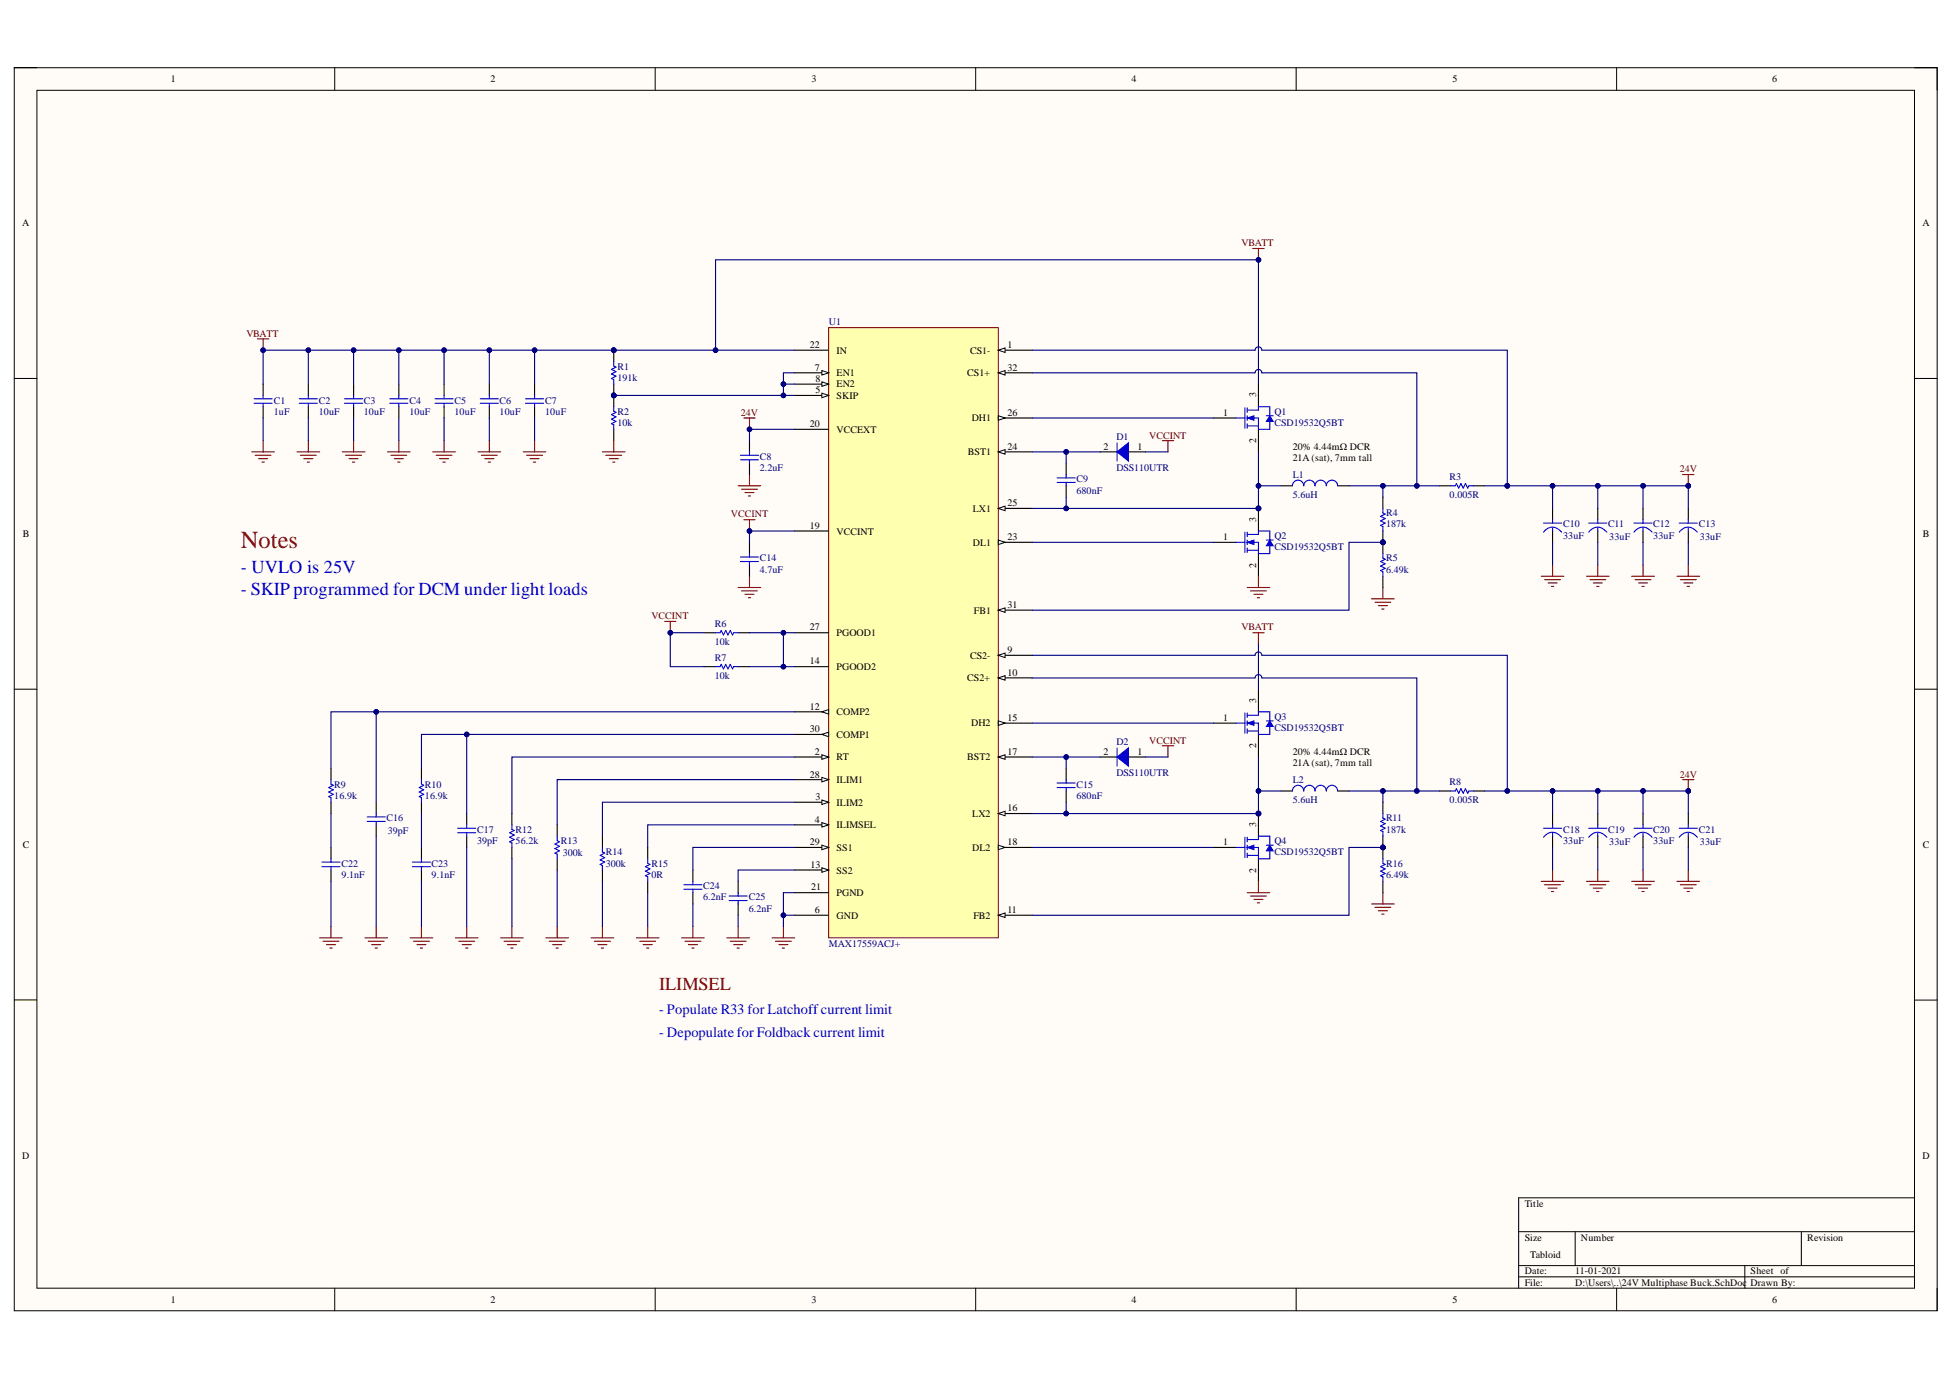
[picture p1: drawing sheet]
# Altium schematic sheet 24V Multiphase Buck.SchDoc
size Tabloid

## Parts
C1  1uF  [C1206]
C2  10uF  [C2220]
C3  10uF  [C2220]
C4  10uF  [C2220]
C5  10uF  [C2220]
C6  10uF  [C2220]
C7  10uF  [C2220]
C8  2.2uF  [C0603]
C9  680nF  [C1206]
C10  33uF  [CAPAE9983X105M]
C11  33uF  [CAPAE9983X105M]
C12  33uF  [CAPAE9983X105M]
C13  33uF  [CAPAE9983X105M]
C14  4.7uF  [C0805]
C15  680nF  [C1206]
C16  39pF  [C0805]
C17  39pF  [C0805]
C18  33uF  [CAPAE9983X105M]
C19  33uF  [CAPAE9983X105M]
C20  33uF  [CAPAE9983X105M]
C21  33uF  [CAPAE9983X105M]
C22  9.1nF  [C0603]
C23  9.1nF  [C0603]
C24  6.2nF  [C0603]
C25  6.2nF  [C0603]
D1  DSS110UTR  [SODFL360X110-2N]
D2  DSS110UTR  [SODFL360X110-2N]
L1  5.6uH  [IHLP6767GZER5R6M11]
L2  5.6uH  [IHLP6767GZER5R6M11]
Q1  CSD19532Q5BT  [CSD19532Q5BT]
Q2  CSD19532Q5BT  [CSD19532Q5BT]
Q3  CSD19532Q5BT  [CSD19532Q5BT]
Q4  CSD19532Q5BT  [CSD19532Q5BT]
R1  191k  [RESC1005X04N]
R2  10k  [RESC1005X04N]
R3  0.005R
R4  187k  [RESC1005X04N]
R5  6.49k  [RESC1005X04N]
R6  10k  [RESC1005X04N]
R7  10k  [RESC1005X04N]
R8  0.005R
R9  16.9k  [R0805]
R10  16.9k  [R0805]
R11  187k  [RESC1005X04N]
R12  56.2k  [RESC1005X04N]
R13  300k  [RESC1005X04N]
R14  300k  [RESC1005X04N]
R15  0R  [RESC1005X04N]
R16  6.49k  [RESC1005X04N]
U1  MAX17559ACJ+

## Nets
24V: C8.2 C10.1(+) C11.1(+) C12.1(+) C13.1(+) C18.1(+) C19.1(+) C20.1(+) C21.1(+) R3.2 R8.2 U1.1(CS1-) U1.9(CS2-) U1.20(VCCEXT)
GND: C1.1 C2.1 C3.1 C4.1 C5.1 C6.1 C7.1 C8.1 C10.2(-) C11.2(-) C12.2(-) C13.2(-) C14.1 C16.1 C17.1 C18.2(-) C19.2(-) C20.2(-) C21.2(-) C22.1 C23.1 C24.1 C25.1 Q2.2(S) Q4.2(S) R2.1 R5.1 R12.1 R13.1 R14.1 R15.1 R16.1 U1.6(GND) U1.21(PGND)
VBATT: C1.2 C2.2 C3.2 C4.2 C5.2 C6.2 C7.2 Q1.3(D) Q3.3(D) R1.2 U1.22(IN)
VCCINT: C14.2 D1.1(A) D2.1(A) R6.1 R7.1 U1.19(VCCINT)
NetC9_1: C9.1 L1.1 Q1.2(S) Q2.3(D) U1.25(LX1)
NetC9_2: C9.2 D1.2(K) U1.24(BST1)
NetC15_1: C15.1 L2.1 Q3.2(S) Q4.3(D) U1.16(LX2)
NetC15_2: C15.2 D2.2(K) U1.17(BST2)
NetC16_2: C16.2 R9.2 U1.12(COMP2)
NetC17_2: C17.2 R10.2 U1.30(COMP1)
NetC22_2: C22.2 R9.1
NetC23_2: C23.2 R10.1
NetC24_2: C24.2 U1.29(SS1)
NetC25_2: C25.2 U1.13(SS2)
NetL1_2: L1.2 R3.1 R4.2 U1.32(CS1+)
NetL2_2: L2.2 R8.1 R11.2 U1.10(CS2+)
NetQ1_1: Q1.1(G) U1.26(DH1)
NetQ2_1: Q2.1(G) U1.23(DL1)
NetQ3_1: Q3.1(G) U1.15(DH2)
NetQ4_1: Q4.1(G) U1.18(DL2)
NetR1_1: R1.1 R2.2 U1.5(SKIP) U1.7(EN1) U1.8(EN2)
NetR4_1: R4.1 R5.2 U1.31(FB1)
NetR6_2: R6.2 R7.2 U1.14(PGOOD2) U1.27(PGOOD1)
NetR11_1: R11.1 R16.2 U1.11(FB2)
NetR12_2: R12.2 U1.2(RT)
NetR13_2: R13.2 U1.28(ILIM1)
NetR14_2: R14.2 U1.3(ILIM2)
NetR15_2: R15.2 U1.4(ILIMSEL)

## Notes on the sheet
- 20% 4.44mΩ DCR
- (near L1) 21A (sat), 7mm tall
- Notes
- - SKIP programmed for DCM under light loads
- - UVLO is 25V
- (near L2) 21A (sat), 7mm tall
- ILIMSEL
- - Populate R33 for Latchoff current limit
- - Depopulate for Foldback current limit
